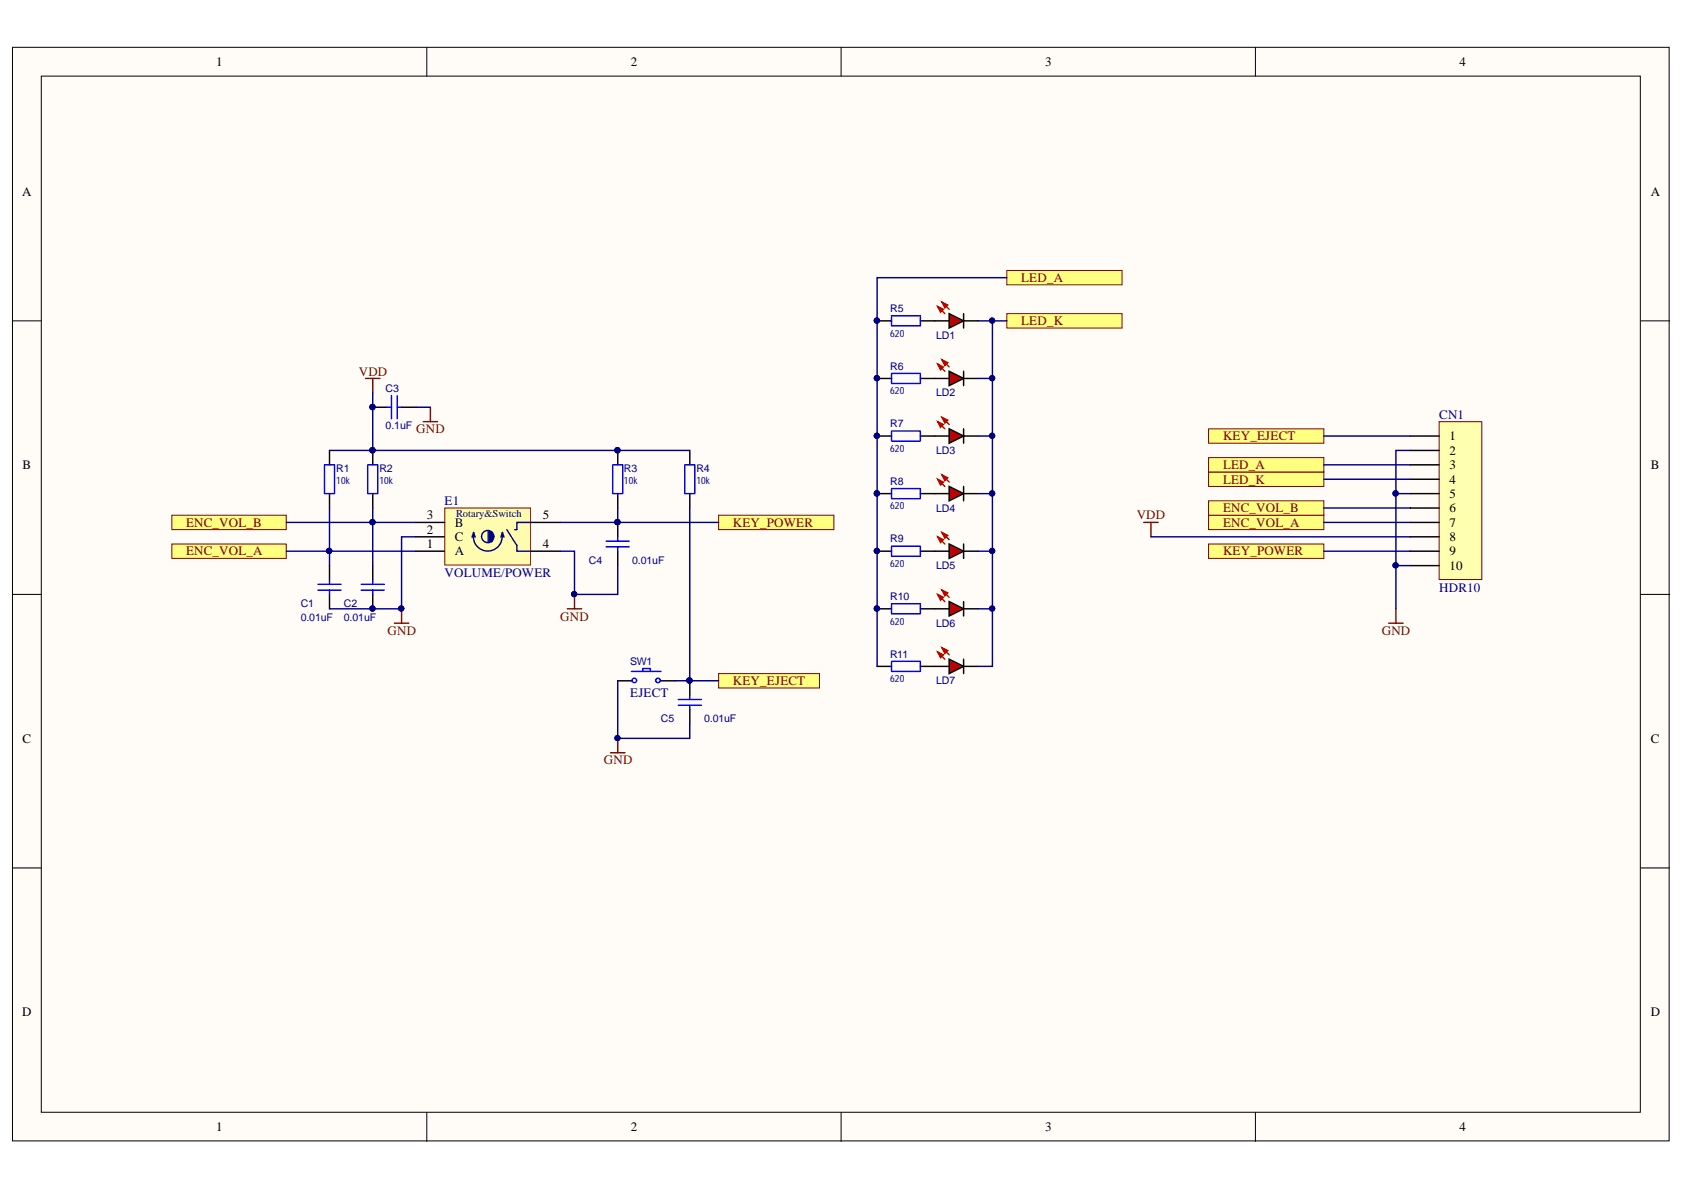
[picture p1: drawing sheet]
# Altium project PCB_Project.PrjPcb
1 sheet, 26 parts. Net scope: flat (ports and power ports of the same name join across sheets).
Board file: PCB.PcbDoc

## Sheet left_panel.SchDoc
size A4

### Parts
C1  value 0.01uF  [C0603]  (hidden comment: CL10B103KB8NNNC)
C2  value 0.01uF  [C0603]  (hidden comment: CL10B103KB8NNNC)
C3  value 0.1uF  [C0603]  (hidden comment: CC0603KRX7R9BB104)
C4  value 0.01uF  [C0603]  (hidden comment: CL10B103KB8NNNC)
C5  value 0.01uF  [C0603]  (hidden comment: CL10B103KB8NNNC)
CN1  HDR10  [10S-0.5SH]
E1  VOLUME/POWER  [Rotary Encoder]
LD1  LED_R  [LED0805]  (value not drawn)
LD2  LED_R  [LED0805]  (value not drawn)
LD3  LED_R  [LED0805]  (value not drawn)
LD4  LED_R  [LED0805]  (value not drawn)
LD5  LED_R  [LED0805]  (value not drawn)
LD6  LED_R  [LED0805]  (value not drawn)
LD7  LED_R  [LED0805]  (value not drawn)
R1  10k  [R0603]
R2  10k  [R0603]
R3  10k  [R0603]
R4  10k  [R0603]
R5  620  [R0603]
R6  620  [R0603]
R7  620  [R0603]
R8  620  [R0603]
R9  620  [R0603]
R10  620  [R0603]
R11  620  [R0603]
SW1  EJECT  [6X6-SMT-2PIN]

### Ports
ENC_VOL_A, ENC_VOL_B, KEY_EJECT, KEY_POWER, LED_A, LED_K

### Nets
GND: C1.1 C2.1 C3.2 C4.1 C5.1 CN1.2 CN1.5 CN1.10 E1.2(C) E1.4(SW) SW1.1
VDD: C3.1 CN1.8 R1.2 R2.1 R3.2 R4.2
ENC_VOL_A: C1.2 CN1.7 E1.1(A) R1.1 ; port ENC_VOL_A
ENC_VOL_B: C2.2 CN1.6 E1.3(B) R2.2 ; port ENC_VOL_B
KEY_EJECT: C5.2 CN1.1 R4.1 SW1.2 ; port KEY_EJECT
KEY_POWER: C4.2 CN1.9 E1.5(SW) R3.1 ; port KEY_POWER
LED_A: CN1.3 R5.1 R6.1 R7.1 R8.1 R9.1 R10.1 R11.1 ; port LED_A
LED_K: CN1.4 LD1.1 LD2.1 LD3.1 LD4.1 LD5.1 LD6.1 LD7.1 ; port LED_K
NetLD1_2: LD1.2 R5.2
NetLD2_2: LD2.2 R6.2
NetLD3_2: LD3.2 R7.2
NetLD4_2: LD4.2 R8.2
NetLD5_2: LD5.2 R9.2
NetLD6_2: LD6.2 R10.2
NetLD7_2: LD7.2 R11.2
